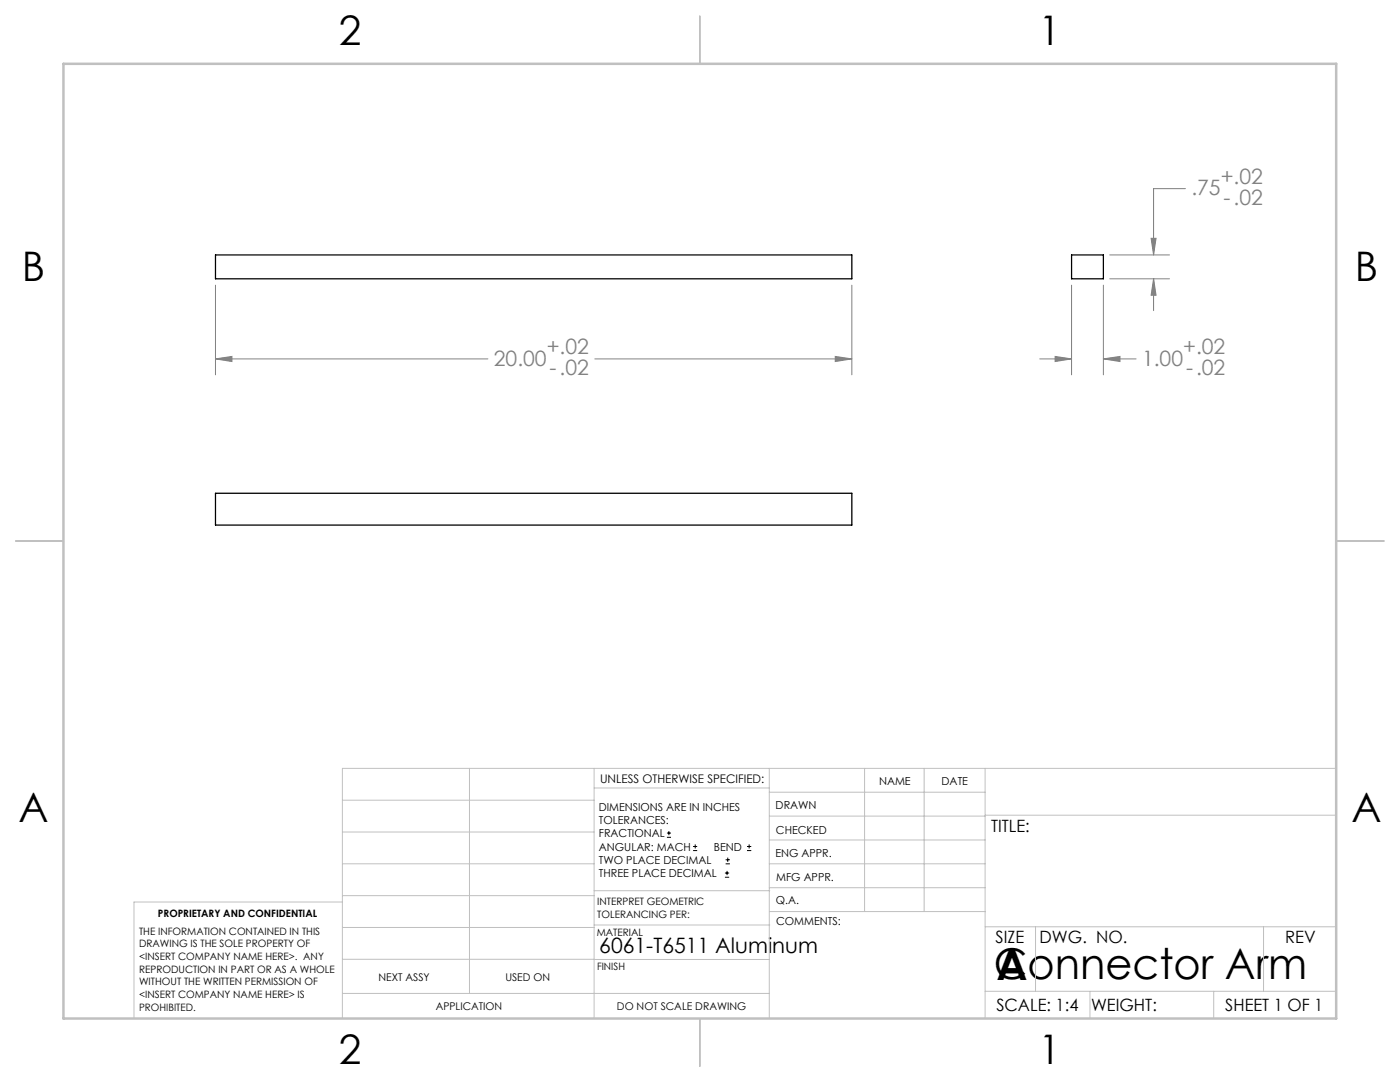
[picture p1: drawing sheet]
<svg xmlns="http://www.w3.org/2000/svg" width="279mm" height="216mm" viewBox="0 0 279 216" stroke-linecap="round" stroke-linejoin="round" font-family="sans-serif">
<path d="M43 50.9h127v4.7h-127zM213.9 50.9h6.3v4.7h-6.3zM43 98.4h127v6.4h-127z" fill="none" stroke="#000" stroke-width=".25"/>
<g fill="none" stroke="#000" stroke-width=".2">
<path d="M133.1 167.1h.8M133.1 166.2h.8M133.5 165.8v.9M138.3 169.7h.8M138.3 168.9h.8M138.7 168.5v.8M144.7 175h.8M144.7 174.2h.8M144.8 172.4h.9M144.8 171.6h.9M145.1 173.8v.8M145.2 171.1v.9"/>
<path d="M149.1 169.7h.8M149.1 168.9h.8M149.5 168.5v.8"/>
</g>
<g fill="none" stroke="#808080" stroke-width=".2">
<path d="M236.6 37.6h-6.4v13.3M43 56.9v17.9M170 56.9v17.9M213.9 56.9v17.9M220.2 56.9v17.9M221.5 50.9h11.9M221.5 55.6h11.9M229.7 47.6h1l-.5 3.3zM230.2 55.6l.5 3.3h-1zM230.2 55.6v6.4M43 71.6l3.3-.5v1zM43 71.6h54.4"/>
<path d="M118.7 71.6h51.3M166.7 71.1l3.3 .5-3.3 .5zM207.5 71.6h6.4M210.6 71.1l3.3 .5-3.3 .5zM220.2 71.6l3.3-.5v1zM220.2 71.6h6.5"/>
</g>
<g fill="none" stroke="#c0c0c0" stroke-width=".2">
<path d="M68.3 159.7h50.3M93.7 153.3v44.9M118.6 153.3v49.9M118.6 157.2h34.9M153.5 153.3v49.9M153.5 158.1h43.1M172.5 153.3v28.6M184.4 153.3v28.6M196.6 153.3v49.9M266.7 153.3h-198.4v49.9M68.3 178.7h50.3M68.3 172.4h50.3"/>
<path d="M68.3 166h50.3M68.3 180h-41.6v23.2M118.6 177.7h35M153.5 167.6h43.1M153.5 162.8h43.1M153.5 172.4h43.1M153.5 177.1h43.1M196.6 162.7h70.1M68.3 198.2h85.2M68.3 191.4l85.2 .1M68.3 185.1h50.3M118.6 184.6h35"/>
<path d="M153.6 181.9h43M196.6 197.8h70.1M196.6 184.9h70.1M206.7 184.9v12.9M217.5 197.8v5.4M242.2 197.8v5.4M252.2 184.9v12.9"/>
</g>
<path d="M139.7 3.2v9.5M3.1 107.9h9.6M266.7 107.9h9.5M139.7 203.2v9.6" fill="none" stroke="#c0c0c0" stroke-width=".25"/>
<path d="M12.7 12.7h254v190.5h-254z" fill="none" stroke="#c0c0c0" stroke-width=".5"/>
<path d="M166.7 71.1l3.3 .5-3.3 .5zM43 71.6l3.3-.5v1zM220.2 71.6l3.3-.5v1zM210.6 71.1l3.3 .5-3.3 .5zM229.7 47.6h1l-.5 3.3zM230.2 55.6l.5 3.3h-1z" fill="#808080"/>
<g font-size="8.5">
<text x="198.3" y="195.4">Connector Arm</text>
<text x="198.9" y="195.5">A</text>
</g>
<g font-size="8.1">
<text x="67.6" y="8.9">2</text>
<text x="207.3" y="8.9">1</text>
<text x="4.4" y="56.1">B</text>
<text x="270.4" y="56.1">B</text>
<text x="3.7" y="164.1">A</text>
<text x="269.7" y="164.1">A</text>
<text x="67.6" y="212.4">2</text>
<text x="207.3" y="212.4">1</text>
</g>
<g font-size="4.2" fill="#808080">
<text x="237.8" y="39">.75</text>
<text x="243.6" y="36.7">+.02</text>
<text x="244.2" y="40.8">-.02</text>
<text x="109.1" y="70.7">+.02</text>
<text x="236.1" y="70.7">+.02</text>
<text x="98.6" y="73">20.00</text>
<text x="109.7" y="74.8">-.02</text>
<text x="227.9" y="73">1.00</text>
<text x="236.7" y="74.8">-.02</text>
</g>
<text font-size="4.2" x="119.6" y="190.1">6061-T6511 Aluminum</text>
<g font-size="3.4">
<text x="197.8" y="166">TITLE:</text>
<text x="198.7" y="188.1">SIZE</text>
<text x="207.5" y="188.1">DWG. NO.</text>
<text x="256.5" y="188.2">REV</text>
<text x="198.8" y="201.7">SCALE: 1:4</text>
<text x="217.7" y="201.8">WEIGHT:</text>
<text x="244.5" y="201.7">SHEET 1 OF 1</text>
</g>
<text font-size="2.4" x="119.8" y="156.2">UNLESS OTHERWISE SPECIFIED:</text>
<g font-size="2.2">
<text x="119.5" y="161.8">DIMENSIONS ARE IN INCHES</text>
<text x="154.8" y="161.4">DRAWN</text>
<text x="175.4" y="156.6">NAME</text>
<text x="187.9" y="156.7">DATE</text>
<text x="119.5" y="164.4">TOLERANCES:</text>
<text x="119.5" y="167.1">FRACTIONAL</text>
<text x="154.9" y="166.3">CHECKED</text>
<text x="119.5" y="169.7">ANGULAR: MACH</text>
<text x="119.5" y="172.4">TWO PLACE DECIMAL</text>
<text x="142.5" y="169.7">BEND</text>
<text x="154.8" y="171">ENG APPR.</text>
<text x="119.5" y="175">THREE PLACE DECIMAL</text>
<text x="154.9" y="175.7">MFG APPR.</text>
<text x="154.9" y="180.4">Q.A.</text>
<text x="154.9" y="184.6">COMMENTS:</text>
</g>
<g font-size="2.1">
<text x="75.5" y="195.7">NEXT ASSY</text>
<text x="100.9" y="195.7">USED ON</text>
<text x="86.9" y="201.5">APPLICATION</text>
<text x="123.1" y="201.6">DO NOT SCALE DRAWING</text>
</g>
<g font-size="2">
<text x="31.5" y="182.9">PROPRIETARY AND CONFIDENTIAL</text>
<text x="119.2" y="180.6">INTERPRET GEOMETRIC</text>
<text x="119.2" y="183.1">TOLERANCING PER:</text>
<text x="27.8" y="186.5">THE INFORMATION CONTAINED IN THIS</text>
<text x="27.8" y="189">DRAWING IS THE SOLE PROPERTY OF</text>
<text x="27.8" y="191.6">&lt;INSERT COMPANY NAME HERE&gt;. ANY</text>
<text x="119.1" y="186.7">MATERIAL</text>
<text x="27.8" y="194.1">REPRODUCTION IN PART OR AS A WHOLE</text>
<text x="27.8" y="196.6">WITHOUT THE WRITTEN PERMISSION OF</text>
<text x="119.1" y="193.5">FINISH</text>
<text x="27.8" y="199.1">&lt;INSERT COMPANY NAME HERE&gt; IS</text>
<text x="27.8" y="201.7">PROHIBITED.</text>
</g>
</svg>
